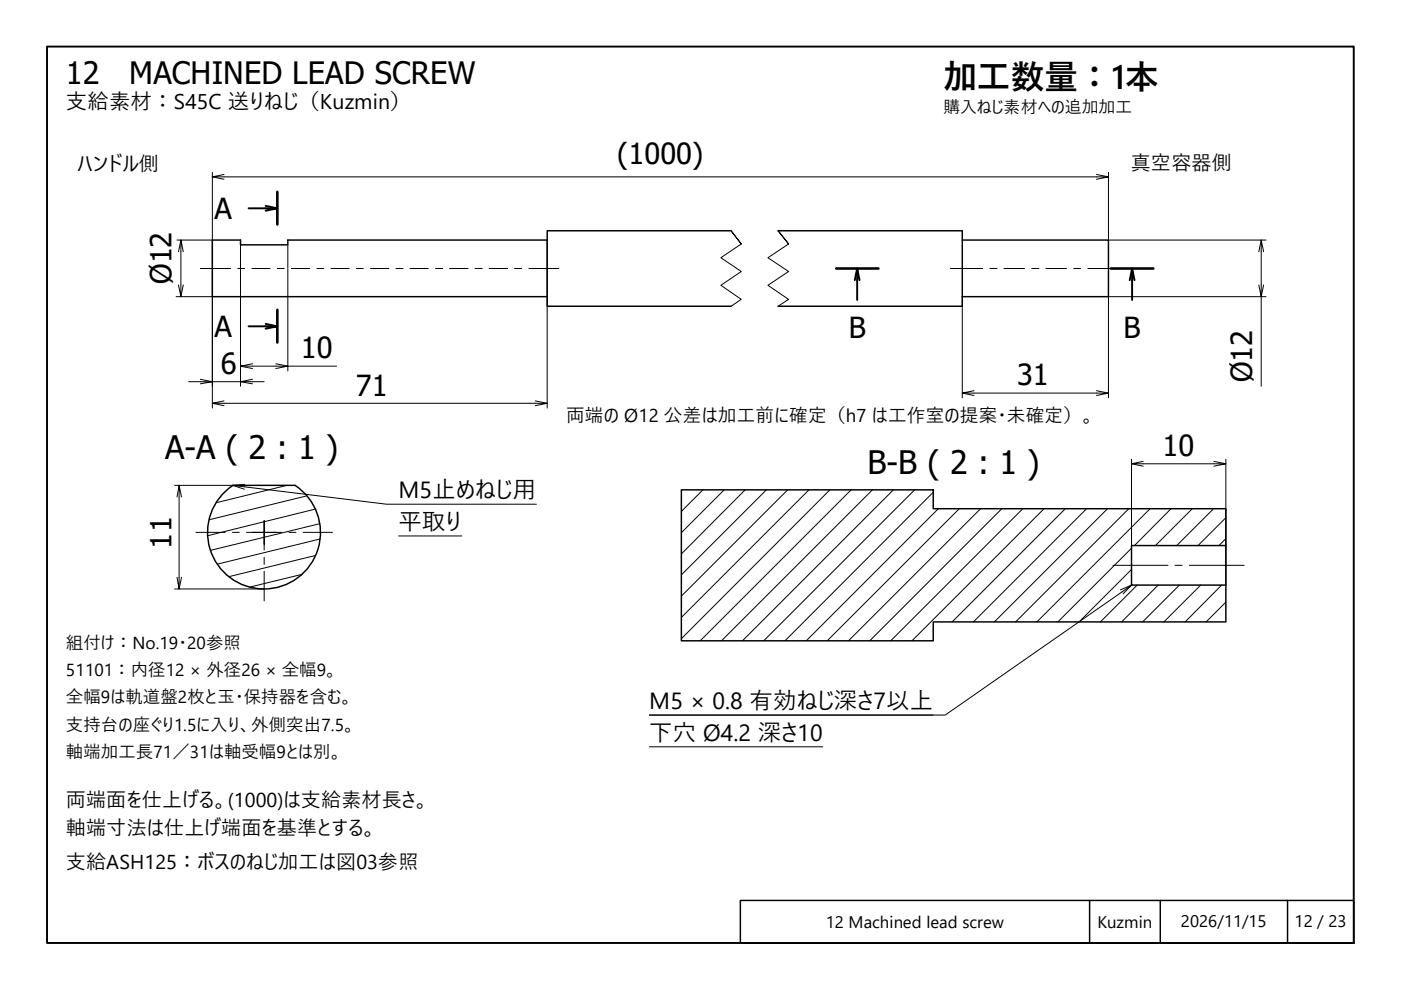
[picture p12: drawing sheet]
<svg xmlns="http://www.w3.org/2000/svg" width="297mm" height="210mm" viewBox="0 0 297 210" stroke-linecap="round" stroke-linejoin="round" font-family="sans-serif">
<!-- layer: Hatch (ISO) -->
<g fill="none" stroke="#000" stroke-width=".21">
<path d="M60.8 102.9l-15 3.7M65.1 105.1l-20.8 5.1M66.9 117.8l-18.4 4.5M66.9 107.9l-22.8 5.7M67.8 111l-23.2 5.7M67.9 114.3l-21.8 5.3M144.5 103.9v.1M149 103.9l-4.5 4.5M153.5 103.9l-9 9M158 103.9l-13.5 13.5M162.5 103.9l-18 18M167 103.9l-22.5 22.5"/>
<path d="M171.5 103.9l-27 27M176 103.9l-31.5 31.5M180.5 103.9l-32 32M185 103.9l-32 32M189.4 103.9l-32 32M193.9 103.9l-32 32M197.9 104.4l-31.5 31.5M198.9 107.9l-28 28M203.4 107.9l-28 28M207.9 107.9l-28 28M212.4 107.9l-28 28M216.9 107.9l-28.1 28"/>
<path d="M221.4 107.9l-28 28M225.9 107.9l-24 24M230.4 107.9l-24 24M234.8 107.9l-24 24M239.3 107.9l-24 24M239.9 116.2l-15.6 15.7M243.8 107.9l-24 24M248.3 107.9l-7.8 7.8M252.8 107.9l-7.8 7.8M257.3 107.9l-7.8 7.8M259.9 114.2l-1.5 1.5M259.9 109.8l-5.9 5.9"/>
<path d="M64.1 121.8l-11.2 2.7M197.9 135.8v.1M239.9 120.7l-11.1 11.2M241.1 124.1l-7.8 7.8M245.6 124.1l-7.8 7.8M250.1 124.1l-7.8 7.8M254.6 124.1l-7.8 7.8M259 124.1l-7.7 7.8M259.9 127.7l-4.2 4.2"/>
</g>
<!-- layer: Break Line (JIS) -->
<path d="M157.2 51.7l-2.2-2.8 2.2 2.8-4.4 2.9 4.4 3-4.4 2.9 4.4 3-2.2 1.4M167.2 51.7l-2.2-2.8 2.2 2.8-4.4 2.9 4.4 3-4.4 2.9 4.4 3-2.2 1.4" fill="none" stroke="#000" stroke-width=".21"/>
<!-- layer: Visible (ISO) -->
<path d="M116 50.9h-55v1h-10v-1h-6v12h71M155 48.9h-39v16h39M165 48.9h39v16h-39M204 50.9h31v12h-31M49.3 102.9h13.3M49.4 102.9a12 12 0 0 0-2.4 17.9 12 12 0 0 0 18 0 12 12 0 0 0-2.4-17.9M144.5 103.9h53.4v4h62v7.8h-20v8.4h20v7.8h-62v4h-53.4zM259.9 115.7v8.4" fill="none" stroke="#000" stroke-width=".31"/>
<!-- layer: Section Line (ISO) -->
<path d="M58.8 40.7v6.9M177.3 56.9h8.9M235.5 56.9h9M58.8 65.7v6.9" fill="none" stroke="#000" stroke-width=".55"/>
<path d="M52.7 44.2h6.1l-2.5 .5M56.3 43.7l2.5 .5M181.7 56.9l-.5 2.5M182.2 59.4l-.5-2.5v6.7M240 56.9l-.5 2.5M240.5 59.4l-.5-2.5v6.7M52.7 69.2h6.1l-2.5 .5M56.3 68.7l2.5 .5" fill="none" stroke="#000" stroke-width=".41"/>
<!-- layer: Border (ISO) -->
<path d="M10 9.9h277v190h-277z" fill="none" stroke="#000" stroke-width=".41"/>
<!-- layer: Title (ISO) -->
<path d="M157 190.9h130v9h-130zM231 190.9v9M246 190.9v9M273 190.9v9" fill="none" stroke="#000" stroke-width=".31"/>
<!-- layer: Dimension (ISO) -->
<g fill="none" stroke="#000" stroke-width=".21">
<path d="M45 37.5l2.5 .5M45 36.5v20.3M47.5 37l-2.5 .5h190l-2.5 .5M232.5 37l2.5 .5M235 36.5v14.4h33.4M37.5 50.9h7.5M38.4 50.9l-.6 2.5M38.9 53.4l-.5-2.5v12l-.6-2.5M45 57v29.5M51 51.9v4.9M51 57v24.9M61 51.9v4.9"/>
<path d="M61 57v21.6M116 50.9v5.9M116 57v29.5M267.4 50.9l-.5 2.5M267.9 53.4l-.5-2.5v12l-.5-2.5M37.3 62.9h7.7M38.9 60.4l-.5 2.5M51 77.6l2.5 .5M53.5 77.1l-2.5 .5h10l-2.5 .5M58.5 77.1l2.5 .5h10.4M204 62.9v21.5M267.9 60.4l-.5 2.5v19"/>
<path d="M268.4 62.9h-33.4v21.5M40 80.9h5l-2.5 .5M42.5 80.4l2.5 .5h6l2.5 .5M45 85.5l2.5 .5M47.5 85l-2.5 .5h71l-2.5 .5M53.5 80.4l-2.5 .5h5M113.5 85l2.5 .5M204 83.3l2.5 .6M206.5 82.8l-2.5 .5h31l-2.5 .6M232.5 82.8l2.5 .5M239.9 98.3l2.5 .5M239.9 97.4v18.3"/>
<path d="M242.4 97.8l-2.5 .5h20l-2.5 .5M257.4 97.8l2.5 .5M259.9 97.4v22.3M37 102.9h12.3M38 102.9l-.5 2.5M38.5 105.4l-.5-2.5v22l-.5-2.5M259.9 119.9v4.2M37 124.9h18.9M38.5 122.4l-.5 2.5"/>
</g>
<!-- layer: Centerline (ISO) -->
<g fill="none" stroke="#000" stroke-width=".21">
<path d="M42.5 56.9h6.4M50.4 56.9h1.5M53.4 56.9h3.9M58.8 56.9h1.5M61.8 56.9h3.9M67.2 56.9h1.4M70.2 56.9h3.8M75.6 56.9h1.4M78.5 56.9h3.9M83.9 56.9h1.6M86.9 56.9h3.9M92.3 56.9h1.6"/>
<path d="M95.3 56.9h4M100.7 56.9h1.5M103.7 56.9h3.9M109.1 56.9h1.5M112.1 56.9h6.4M201.5 56.9h6.8M209.9 56.9h1.5M212.9 56.9h4.3M218.8 56.9h1.5M221.7 56.9h4.4M227.6 56.9h1.5M230.6 56.9h6.9"/>
<path d="M236 119.9h11.6M249.1 119.9h1.5M252.2 119.9h11.6"/>
</g>
<!-- layer: Center Mark (ISO) -->
<path d="M41.5 112.9h6.3M49.3 112.9h1.4M52.3 112.9h3.7h-2.5M56 110.4v2.5v-2.5M56 115.4v-2.5v3.7M56 118.1v1.6M58.5 112.9h-2.5h3.8M61.3 112.9h1.4M64.3 112.9h6.2M56 121.1v6.3" fill="none" stroke="#000" stroke-width=".21"/>
<!-- layer: Symbol (ISO) -->
<path d="M49.3 102.9l2.5 .8M51.9 102.7l-2.6 .2 32.7 4h31.7M84.5 113.6h13.4M238.1 125.9l1.8-1.8-39.5 27.5h-62.7h60.2M239.9 124.1l-2.3 1M137.7 158.3h36.7" fill="none" stroke="#000" stroke-width=".21"/>
<text font-size="7.1" x="200" y="18.9">加工数量：1本</text>
<g font-size="6.9">
<text x="35" y="97.3">A-A ( 2 : 1 )</text>
<text x="183.9" y="100.5">B-B ( 2 : 1 )</text>
</g>
<g font-size="6.5">
<text x="14" y="17.8">12</text>
<text x="27.4" y="17.8">MACHINED LEAD SCREW</text>
</g>
<g font-size="6.2">
<text x="130.9" y="34.7">(1000)</text>
<text x="45.5" y="46.4">A</text>
<text x="36.4" y="60.2" transform="rotate(-90 36.4 60.2)">Ø12</text>
<text x="45.5" y="71.4">A</text>
<text x="180" y="71.6">B</text>
<text x="238.2" y="71.6">B</text>
<text x="63.8" y="75.9">10</text>
<text x="46.8" y="79.2">6</text>
<text x="75.4" y="83.9">71</text>
<text x="215.6" y="81.6">31</text>
<text x="265.5" y="81.1" transform="rotate(-90 265.5 81.1)">Ø12</text>
<text x="246.5" y="96.7">10</text>
<text x="36.4" y="116.3" transform="rotate(-90 36.4 116.3)">11</text>
</g>
<g font-size="5">
<text x="84.5" y="105.6">M5止めねじ用</text>
<text x="84.5" y="112.3">平取り</text>
<text x="137.7" y="150.3">M5 × 0.8 有効ねじ深さ7以上</text>
<text x="137.7" y="157">下穴 Ø4.2 深さ10</text>
</g>
<text font-size="4.5" x="14" y="23.1">支給素材：S45C 送りねじ（Kuzmin）</text>
<g font-size="4.3">
<text x="16.4" y="36.3">ハンドル側</text>
<text x="239.8" y="36.1">真空容器側</text>
<text x="14" y="171.2">両端面を仕上げる。(1000)は支給素材長さ。</text>
<text x="14" y="176.9">軸端寸法は仕上げ端面を基準とする。</text>
<text x="14" y="184.2">支給ASH125：ボスのねじ加工は図03参照</text>
</g>
<text font-size="3.9" x="120" y="89.6">両端の Ø12 公差は加工前に確定（h7 は工作室の提案・未確定）。</text>
<g font-size="3.7">
<text x="14" y="137.5">組付け：No.19・20参照</text>
<text x="14" y="143.4">51101：内径12 × 外径26 × 全幅9。</text>
<text x="14" y="149.1">全幅9は軌道盤2枚と玉・保持器を含む。</text>
<text x="14" y="154.9">支持台の座ぐり1.5に入り、外側突出7.5。</text>
<text x="14" y="160.8">軸端加工長71／31は軸受幅9とは別。</text>
</g>
<g font-size="3.6">
<text x="200" y="23.9">購入ねじ素材への追加加工</text>
<text x="175.1" y="196.7">12 Machined lead screw</text>
<text x="232.7" y="196.7">Kuzmin</text>
<text x="250.4" y="196.5">2026/11/15</text>
<text x="274.4" y="196.5">12 / 23</text>
</g>
</svg>
